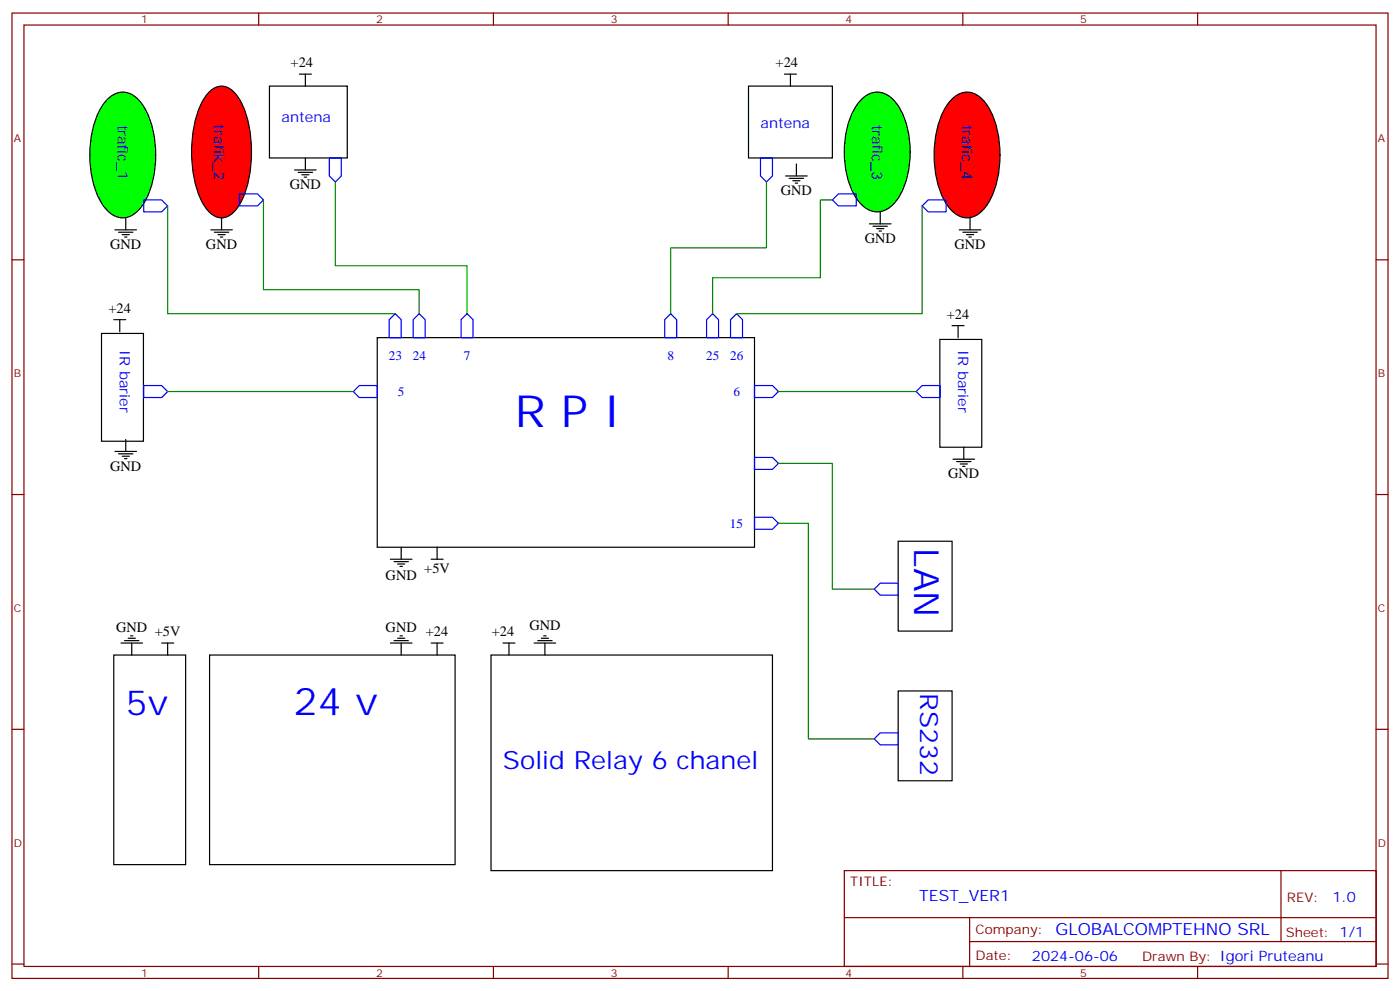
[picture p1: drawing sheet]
<svg xmlns="http://www.w3.org/2000/svg" width="412mm" height="292mm" viewBox="0 0 412 292" stroke-linecap="round" stroke-linejoin="round" font-family="sans-serif">
<g fill="none" stroke="#870000" stroke-width=".35">
<path d="M3.5 3.8h405.4v284.4h-405.4zM7.1 7.4h398.2v277.3h-398.2zM76.2 3.8v3.6M145.3 3.8v3.6M214.5 3.8v3.6M283.6 3.8v3.6M352.8 3.8v3.6M3.5 76.5h3.6M405.3 76.5h3.6M3.5 145.7h3.6M405.3 145.7h3.6M3.5 214.8h3.6"/>
<path d="M405.3 214.8h3.6M248.7 256.4h156.6v28.3h-156.6zM377.3 256.5v20.8M248.7 270.3h156.5M285.6 277.3h119.6M285.6 270.3v14.1M3.5 284h3.6M76.2 284.7v3.5M145.3 284.7v3.5M214.5 284.7v3.5M283.6 284.7v3.5M352.8 284.7v3.5"/>
<path d="M405.3 284h3.6"/>
</g>
<path d="M31.3 29.7a6 6 0 0 1 9.8 0 25.7 25.7 0 0 1 4.7 18 21.9 21.9 0 0 1-5.6 14.8 5.9 5.9 0 0 1-8.9-.9 25.7 25.7 0 0 1-4.8-18 24.1 24.1 0 0 1 4.8-13.9z" fill="#0f0" stroke="#000" stroke-width=".35"/>
<path d="M65.2 60.7l.1-.1a4.6 4.6 0 0 1 0 3.6 4.8 4.8 0 0 1-.1-3.5z" fill="none" stroke="#000" stroke-width=".35"/>
<g fill="#f00" stroke="#000" stroke-width=".35">
<path d="M61.8 26.9a4.8 4.8 0 0 1 7.7 .8 27.6 27.6 0 0 1 4.6 17.1 30.3 30.3 0 0 1-3.9 16.1 5.9 5.9 0 0 1-5.8 3.2 10.1 10.1 0 0 1-5.9-7 37.3 37.3 0 0 1 1.2-27.3z"/>
<path d="M280 29.7a6 6 0 0 1 9.8 0 25.7 25.7 0 0 1 4.7 18 21.9 21.9 0 0 1-5.6 14.8 5.9 5.9 0 0 1-8.9-.9 25.7 25.7 0 0 1-4.8-18 24.1 24.1 0 0 1 4.8-13.9z"/>
</g>
<path d="M253.5 29.5a6.2 6.2 0 0 1 9.8 0 23.6 23.6 0 0 1 4.8 17.2 20.3 20.3 0 0 1-5.7 14.1 6.1 6.1 0 0 1-8.9-.8 23.6 23.6 0 0 1-4.7-17.2 22.2 22.2 0 0 1 4.7-13.3z" fill="#0f0" stroke="#000" stroke-width=".35"/>
<g fill="none" stroke="#000" stroke-width=".35">
<path d="M79.4 25.4h22.9v21.1h-22.9zM88.2 21.8h3.5M90 21.8v3.6M220.5 25.4h24.7v21.1h-24.7zM231.1 21.8h3.5M232.8 21.8v3.6M86.8 50.1h6.3M87.8 50.8h4.3M88.9 51.5h2.1M89.6 52.2h.7M90 46.5v3.6M231.4 51.8h6.4"/>
<path d="M232.5 52.5h4.2M233.5 53.2h2.2M234.2 53.9h.7M234.6 48.3v3.5M33.9 67.7h6.3M34.9 68.4h4.3M36 69.1h2.1M36.7 69.8h.7M37 64.2v3.5M62.1 67.7h6.3M63.1 68.4h4.3M64.2 69.1h2.1"/>
<path d="M64.9 69.8h.7M65.3 64.2v3.5M256.1 65.9h6.4M257.2 66.6h4.2M258.2 67.3h2.1M258.9 68.1h.7M259.3 62.4v3.5M282.6 67.7h6.3M283.6 68.4h4.3M284.7 69.1h2.1M285.4 69.8h.7M285.8 64.2v3.5"/>
<path d="M29.9 98.2h12.4v31.8h-12.4zM33.5 94.2h3.5M35.3 94.2v3.5M111.1 99.4h111.1v61.8h-111.1zM276.8 100h12.4v31.7h-12.4zM280.5 95.9h3.5M282.2 95.9v3.5M33.9 133h6.3M34.9 133.7h4.3M36 134.4h2.1M36.7 135.1h.7M37 129.4v3.6"/>
<path d="M280.7 135.3h6.4M281.8 136h4.2M282.8 136.7h2.2M283.6 137.4h.7M283.9 131.7v3.6M264.6 159.4h15.9v26.5h-15.9zM115 164.7h6.4M116.1 165.4h4.2M117.1 166.1h2.1M117.8 166.8h.7M118.2 161.2v3.5M127 164.7h3.5"/>
<path d="M128.8 161.2v3.5M33.5 192.9h21.2v61.8h-21.2zM35.6 189.4h6.4M36.7 188.7h4.2M37.7 188h2.2M38.5 187.3h.7M38.8 189.4v3.5M47.6 189.4h3.6M49.4 189.4v3.5M61.7 192.9h72.4v61.8h-72.4zM115 189.4h6.4M116.1 188.7h4.2"/>
<path d="M117.1 188h2.1M117.8 187.3h.7M118.2 189.4v3.5M127 189.4h3.5M128.8 189.4v3.5M144.6 192.9h82.9v63.5h-82.9zM148.2 189.4h3.5M149.9 189.4v3.5M157.3 189.4h6.4M158.4 188.7h4.2M159.5 188h2.1M160.2 187.3h.7"/>
<path d="M160.5 189.4v3.5M264.6 203.5h15.9v26.5h-15.9z"/>
</g>
<g fill="none" stroke="#00f" stroke-width=".35">
<path d="M42.3 58.9h5.3l1.8 1.7-1.8 1.8h-5.3zM70.6 57.1h5.2l1.8 1.8-1.8 1.7h-5.2zM97 46.5h3.5v5.3l-1.7 1.8-1.8-1.8zM224 46.5h3.5v5.3l-1.7 1.8-1.8-1.8zM245.2 58.9l1.7-1.8h5.3v3.5h-5.3zM271.6 60.6l1.8-1.7h5.3v3.5h-5.3zM116.4 92.4l1.8 1.8v5.2h-3.5v-5.2zM123.5 92.4l1.7 1.8v5.2h-3.5v-5.2zM137.6 92.4l1.7 1.8v5.2h-3.5v-5.2zM197.6 92.4l1.7 1.8v5.2h-3.5v-5.2zM209.9 92.4l1.8 1.8v5.2h-3.6v-5.2zM217 92.4l1.7 1.8v5.2h-3.5v-5.2z"/>
<path d="M42.3 113.6h5.3l1.8 1.7-1.8 1.8h-5.3zM104.1 115.3l1.7-1.7h5.3v3.5h-5.3zM222.2 113.6h5.3l1.8 1.7-1.8 1.8h-5.3zM271.6 113.6h5.3v3.5h-5.3l-1.7-1.8zM222.2 134.7h5.3l1.8 1.8-1.8 1.8h-5.3zM222.2 152.4h5.3l1.8 1.7-1.8 1.8h-5.3zM259.3 171.8h5.3v3.5h-5.3l-1.8-1.8zM259.3 215.9h5.3v3.5h-5.3l-1.8-1.8z"/>
</g>
<path d="M77.6 58.9v26.4h45.9v7.1M98.8 53.6v24.7h38.8v14.1M225.8 53.6v19.4h-28.2v19.4M245.2 58.9h-3.5v22.9h-31.8v10.6M49.4 60.6v31.8h67M271.6 60.6v31.8h-54.6M49.4 115.3h54.7M229.3 115.3h40.6M229.3 136.5h15.9v37h12.3M229.3 154.1h8.8v63.5h19.4" fill="none" stroke="#008700" stroke-width=".35"/>
<text font-size="13.1" fill="#00f" x="151.7" y="125.9">R P I</text>
<text font-size="11.3" fill="#00f" x="86.4" y="210.6">24 v</text>
<g font-size="10.2" fill="#00f">
<text x="269.3" y="161.5" transform="rotate(90 269.3 161.5)">LAN</text>
<text x="37" y="210.6">5v</text>
</g>
<g font-size="7.4" fill="#00f">
<text x="271" y="204.1" transform="rotate(90 271 204.1)">RS232</text>
<text x="148.2" y="226.4">Solid Relay 6 chanel</text>
</g>
<text font-size="4.9" fill="#00f" x="310.9" y="275.3">GLOBALCOMPTEHNO SRL</text>
<text font-size="4.6" fill="#00f" x="270.8" y="265.5">TEST_VER1</text>
<g font-size="4.2">
<text x="85.6" y="19.7">+24</text>
<text x="228.5" y="19.7">+24</text>
<text x="85.4" y="55.7">GND</text>
<text x="230" y="57.5">GND</text>
<text x="254.7" y="71.6">GND</text>
<text x="32.5" y="73.3">GND</text>
<text x="60.7" y="73.3">GND</text>
<text x="281.2" y="73.3">GND</text>
<text x="32" y="92.1">+24</text>
<text x="278.9" y="93.8">+24</text>
<text x="32.5" y="138.6">GND</text>
<text x="279.3" y="140.9">GND</text>
<text x="113.6" y="170.8">GND</text>
<text x="125" y="168.7">+5V</text>
<text x="155.9" y="185.5">GND</text>
<text x="34.2" y="186.2">GND</text>
<text x="45.6" y="187.3">+5V</text>
<text x="113.6" y="186.2">GND</text>
<text x="125.5" y="187.3">+24</text>
<text x="144.9" y="187.3">+24</text>
</g>
<g font-size="4.2" fill="#00f">
<text x="82.9" y="35.9">antena</text>
<text x="34.7" y="36.7" transform="rotate(90 34.7 36.7)">trafic_1</text>
<text x="63" y="36.6" transform="rotate(90 63 36.6)">trafik_2</text>
<text x="224" y="37.7">antena</text>
<text x="256.9" y="36.7" transform="rotate(90 256.9 36.7)">trafic_3</text>
<text x="283.4" y="36.7" transform="rotate(90 283.4 36.7)">trafic_4</text>
<text x="35.3" y="103" transform="rotate(90 35.3 103)">IR barier</text>
<text x="282.2" y="103" transform="rotate(90 282.2 103)">IR barier</text>
<text x="392.5" y="265.7">1.0</text>
<text x="304" y="283.1">2024-06-06</text>
</g>
<g font-size="3.9" fill="#00f">
<text x="114.5" y="106">23</text>
<text x="121.6" y="106">24</text>
<text x="136.6" y="106">7</text>
<text x="196.6" y="106">8</text>
<text x="208" y="106">25</text>
<text x="215.1" y="106">26</text>
<text x="117.2" y="116.6">5</text>
<text x="216.1" y="116.7">6</text>
<text x="215" y="155.4">15</text>
</g>
<g font-size="3.9" fill="#800">
<text x="250.5" y="261">TITLE:</text>
<text x="379.1" y="265.7">REV:</text>
<text x="287.4" y="275.2">Company:</text>
<text x="378.7" y="275.8">Sheet: 1/1</text>
<text x="287.4" y="282.9">Date:</text>
<text x="336.4" y="283">Drawn By: Igori Pruteanu</text>
</g>
<g font-size="3.2" fill="#800">
<text x="41.6" y="6.8">1</text>
<text x="110.8" y="6.8">2</text>
<text x="179.9" y="6.8">3</text>
<text x="249.1" y="6.8">4</text>
<text x="318.2" y="6.8">5</text>
<text x="4.1" y="41.9">A</text>
<text x="405.9" y="41.9">A</text>
<text x="4.1" y="111.1">B</text>
<text x="405.9" y="111.1">B</text>
<text x="4.1" y="180.2">C</text>
<text x="405.9" y="180.2">C</text>
<text x="4.1" y="249.4">D</text>
<text x="405.9" y="249.4">D</text>
<text x="41.6" y="287.7">1</text>
<text x="110.8" y="287.7">2</text>
<text x="179.9" y="287.7">3</text>
<text x="249.1" y="287.7">4</text>
<text x="318.2" y="287.7">5</text>
</g>
</svg>
